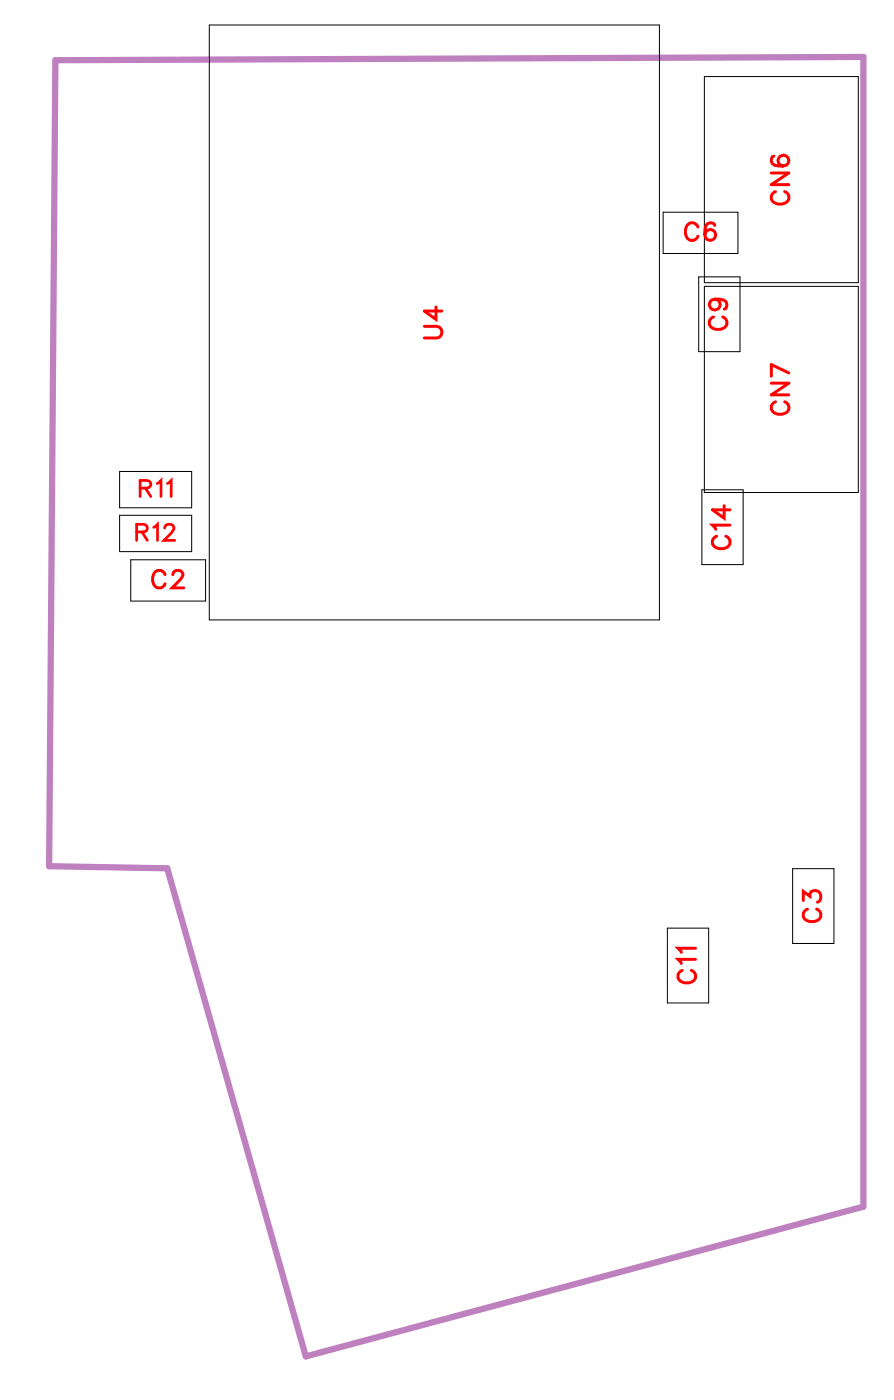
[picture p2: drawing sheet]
<svg xmlns="http://www.w3.org/2000/svg" width="36mm" height="57mm" viewBox="0 0 36 57" stroke-linecap="round" stroke-linejoin="round" font-family="sans-serif">
<path d="M2.2 2.4l32.8-.1v46.6l-22.6 6.1-5.6-19.8-4.8-.1z" fill="none" stroke="#bf80bf" stroke-width=".25"/>
<path d="M4.9 19.1h2.9v1.5h-2.9zM8.5 1h18.2v24.1h-18.2zM26.9 8.6h3v1.7h-3zM28.3 11.2h1.7v3.1h-1.7zM28.5 19.9h1.6v3h-1.6zM28.6 3.1h6.2v8.4h-6.2zM28.6 11.6h6.2v8.4h-6.2zM4.9 20.9h2.9v1.5h-2.9zM5.3 22.7h3v1.7h-3zM27.1 37.6h1.6v3.1h-1.6zM32.1 35.2h1.7v3.1h-1.7z" fill="none" stroke="#000" stroke-width=".04"/>
<g fill="none" stroke="#f00" stroke-width=".12">
<path d="M17.2 13.2h.5l.2 .2-.1 .3h-.6M17.7 12.4v.6l-.5-.4h.7M28.3 9.2a.26 .26 0 0 0-.3-.2 .26 .26 0 0 0-.2 .3v.2a.26 .26 0 0 0 .2 .2 .26 .26 0 0 0 .3-.1M28.9 12.9a.26 .26 0 0 0-.1 .3 .26 .26 0 0 0 .2 .2h.2a.26 .26 0 0 0 .3-.2 .26 .26 0 0 0-.2-.3M29 9.1a.35 .35 0 0 0-.5 .2 .35 .35 0 0 0 .3 .4 .22 .22 0 0 0 .2-.2 .22 .22 0 0 0-.2-.2 .22 .22 0 0 0-.2 .2M29 12.1a.22 .22 0 0 1 .2 .3 .22 .22 0 0 1-.4 .1 .22 .22 0 0 1 .1-.3l.1-.1a.34 .34 0 0 1 .5 .3l-.1 .1M31.3 7h.7l-.7 .5h.7M31.3 15.5h.7l-.7 .5h.7M31.4 6.3l-.1 .1a.35 .35 0 0 0 .3 .4 .35 .35 0 0 0 .4-.3 .22 .22 0 0 0-.2-.2 .22 .22 0 0 0-.2 .2 .22 .22 0 0 0 .2 .2M31.5 7.8a.26 .26 0 0 0-.2 .3 .26 .26 0 0 0 .3 .2h.1a.26 .26 0 0 0 .3-.2 .26 .26 0 0 0-.2-.3M31.5 16.3a.26 .26 0 0 0-.2 .3 .26 .26 0 0 0 .3 .2h.1a.26 .26 0 0 0 .3-.2 .26 .26 0 0 0-.2-.3M32 15.1l-.7-.3v.5"/>
<path d="M6.7 23.3a.26 .26 0 0 0-.3-.2 .26 .26 0 0 0-.2 .3v.2a.26 .26 0 0 0 .2 .2 .26 .26 0 0 0 .3-.1M7 23.3l.1-.2h.2l.1 .2-.1 .2-.3 .3h.5M27.7 39.4a.26 .26 0 0 0-.2 .3 .26 .26 0 0 0 .3 .2h.1a.26 .26 0 0 0 .3-.2 .26 .26 0 0 0-.2-.3M28.2 38.9h-.7l.1 .2M28.2 38.5h-.7l.1 .1M29.1 21.7a.26 .26 0 0 0-.2 .3 .26 .26 0 0 0 .3 .3h.1a.26 .26 0 0 0 .3-.3 .26 .26 0 0 0-.2-.3M29.4 20.5v.5l-.5-.3h.7M29.6 21.3h-.7l.1 .2M32.6 36.5v-.3l.2 .2a.24 .24 0 0 1 .4-.2 .24 .24 0 0 1 0 .4M32.7 36.9a.26 .26 0 0 0-.1 .3 .26 .26 0 0 0 .2 .2h.2a.26 .26 0 0 0 .3-.2 .26 .26 0 0 0-.2-.3"/>
</g>
<path d="M5.7 19.8h.4v-.3h-.4v.6M5.9 19.8l.2 .3M6.4 19.6l.1-.1v.6M6.8 19.6l.1-.1v.6M5.5 21.6l.4-.1v-.2h-.4v.6M5.8 21.6l.2 .3M6.2 21.4l.2-.1v.6M6.7 21.4l.1-.1 .3 .1-.5 .5h.5" fill="none" stroke="#f00" stroke-width=".11"/>
<g font-size="1.2" fill="#fff">
<text x="27.7" y="10">C6</text>
<text x="32.3" y="8.3" transform="rotate(-90 32.3 8.3)">CN6</text>
<text x="18.2" y="13.8" transform="rotate(-90 18.2 13.8)">U4</text>
<text x="29.8" y="13.4" transform="rotate(-90 29.8 13.4)">C9</text>
<text x="32.3" y="16.9" transform="rotate(-90 32.3 16.9)">CN7</text>
<text x="29.9" y="22.3" transform="rotate(-90 29.9 22.3)">C14</text>
<text x="6.1" y="24.1">C2</text>
<text x="28.5" y="39.9" transform="rotate(-90 28.5 39.9)">C11</text>
<text x="33.6" y="37.4" transform="rotate(-90 33.6 37.4)">C3</text>
</g>
<g font-size="1.1" fill="#fff">
<text x="5.5" y="22.2">R12</text>
<text x="5.6" y="20.4">R11</text>
</g>
</svg>
